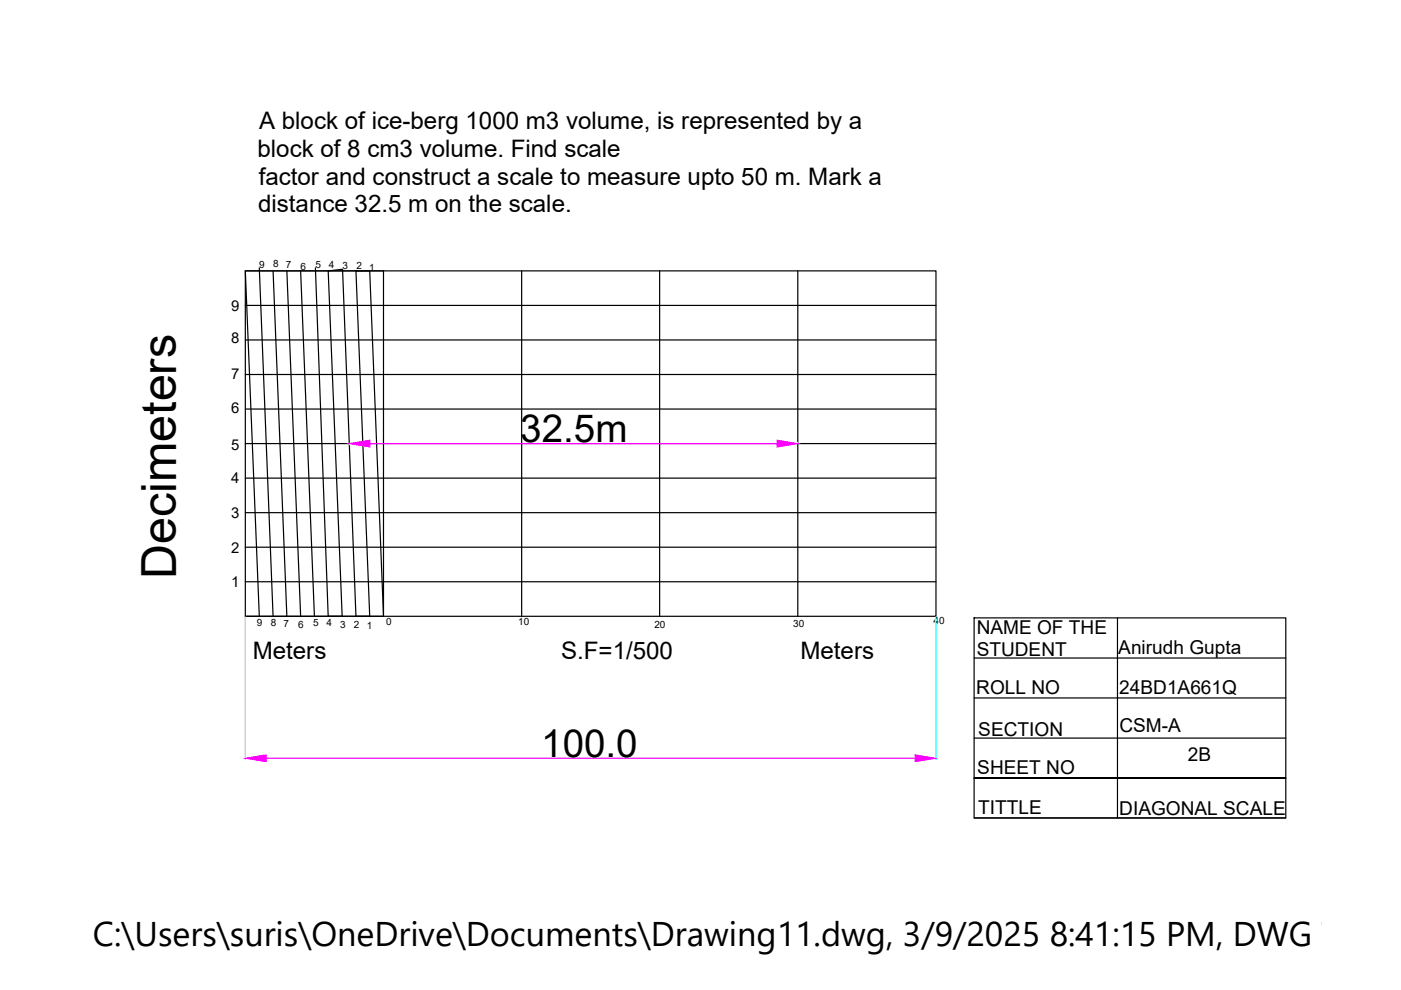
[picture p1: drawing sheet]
<svg xmlns="http://www.w3.org/2000/svg" width="297mm" height="210mm" viewBox="0 0 297 210" stroke-linecap="round" stroke-linejoin="round" font-family="sans-serif">
<!-- layer: 0 -->
<g fill="none" stroke="#000" stroke-width=".25">
<path d="M52 57.4h146.4v73.3h-146.4zM55 56.8l2.9 73.9M57.9 57.4l2.9 73.3M60.8 57.4l2.9 73.3M63.7 57.4l3 73.3M66.9 56.8l2.7 73.9h2.9l-2.9-73.3 3-.3 2.9 73.6h2.9l-2.9-73.3h2.9l2.9 73.3M110.6 57.4v73.3M139.9 57.4v73.3M169.1 57.4v73.3M52 79.4h146.4M52 72.1h146.4M52 64.8h146.4"/>
<path d="M52 94.1h146.4M52 86.7h146.4M52 116h146.4M52 108.7h146.4M52 101.4h146.4M52 130.7h29.3M52 123.3h146.4M55 130.7l-3-73.3h29.3v73.3M206.5 131h66.1v42.4h-66.1zM206.5 139.5h66.1M236.9 131v42.4M206.5 156.5h66.1"/>
<path d="M206.5 148h66.1M206.5 173.4h66.1M272.6 165h-66.1h66.1"/>
</g>
<path d="M74.1 94v.3M169.1 93.8v.2M52 130.8v30.2M198.4 130.8v30.2" fill="none" stroke="#0ff" stroke-width=".25"/>
<path d="M78.4 94.1h86.3M56.4 160.8h137.6" fill="none" stroke="#f0f" stroke-width=".25"/>
<g fill="#f0f" stroke="#f0f" stroke-width=".21">
<path d="M52 160.8l4.4-.8v1.5z"/>
<path d="M194 160l4.4 .8-4.4 .7z"/>
<path d="M74.1 94.1l4.3-.8v1.5z"/>
<path d="M164.7 93.3l4.4 .8-4.4 .7z"/>
</g>
<text font-size="10.3" x="37.4" y="122.8" transform="rotate(-90 37.4 122.8)">Decimeters</text>
<g font-size="8.2">
<text x="110.3" y="93.8">32.5m</text>
<text x="114.8" y="160.5">100.0</text>
</g>
<text font-size="7.3" x="19.7" y="200.6">C:\Users\suris\OneDrive\Documents\Drawing11.dwg, 3/9/2025 8:41:15 PM, DWG To PD</text>
<g font-size="5.1">
<text x="54.9" y="27.3">A block of ice-berg 1000 m3 volume, is represented by a</text>
<text x="54.6" y="33.2">block of 8 cm3 volume. Find scale</text>
<text x="54.8" y="39.1">factor and construct a scale to measure upto 50 m. Mark a</text>
<text x="54.7" y="45">distance 32.5 m on the scale.</text>
<text x="53.6" y="139.8">Meters</text>
<text x="119" y="139.8">S.F=1/500</text>
<text x="169.7" y="139.8">Meters</text>
</g>
<g font-size="4">
<text x="207.1" y="134.5">NAME OF THE</text>
<text x="207.1" y="139.2">STUDENT</text>
<text x="237.1" y="138.7">Anirudh Gupta</text>
<text x="207" y="147.2">ROLL NO</text>
<text x="237.3" y="147.2">24BD1A661Q</text>
<text x="237.3" y="155.3">CSM-A</text>
<text x="207.4" y="156.2">SECTION</text>
<text x="251.9" y="161.4">2B</text>
<text x="207.2" y="164.1">SHEET NO</text>
<text x="207.4" y="172.6">TITTLE</text>
<text x="237.3" y="172.7">DIAGONAL SCALE</text>
</g>
<g font-size="3.2">
<text x="49" y="65.9">9</text>
<text x="49" y="72.8">8</text>
<text x="49" y="80.3">7</text>
<text x="49" y="87.6">6</text>
<text x="49" y="95.3">5</text>
<text x="49" y="102.5">4</text>
<text x="49" y="109.8">3</text>
<text x="49" y="117.2">2</text>
<text x="49" y="124.5">1</text>
</g>
<g font-size="2.1">
<text x="55" y="56.8">9</text>
<text x="57.9" y="56.7">8</text>
<text x="60.6" y="56.9">7</text>
<text x="63.7" y="57.3">6</text>
<text x="66.9" y="56.8">5</text>
<text x="69.8" y="56.8">4</text>
<text x="72.6" y="57.1">3</text>
<text x="75.6" y="57.1">2</text>
<text x="78.3" y="57.4">1</text>
<text x="54.4" y="132.8">9</text>
<text x="57.4" y="132.7">8</text>
<text x="60.1" y="132.9">7</text>
<text x="63.2" y="133.3">6</text>
<text x="66.4" y="132.8">5</text>
<text x="69.2" y="132.8">4</text>
<text x="72.1" y="133.1">3</text>
<text x="75" y="133.1">2</text>
<text x="77.8" y="133.4">1</text>
<text x="81.9" y="132.6">0</text>
<text x="109.9" y="132.6">10</text>
<text x="138.8" y="133.1">20</text>
<text x="168.2" y="132.9">30</text>
<text x="197.9" y="132.2">40</text>
</g>
</svg>
